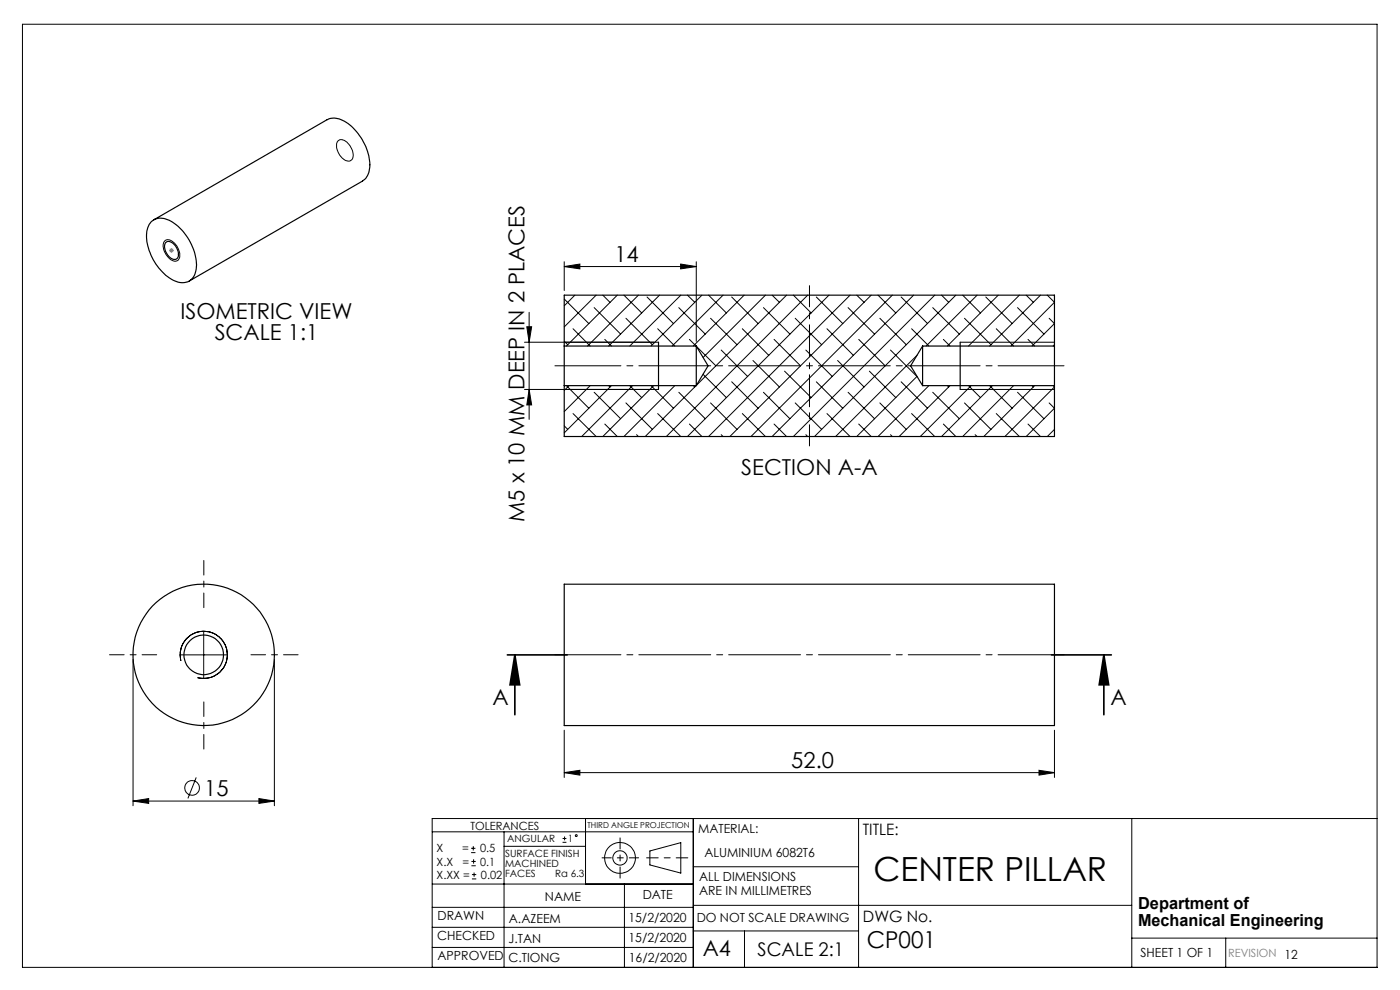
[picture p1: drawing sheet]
<svg xmlns="http://www.w3.org/2000/svg" width="297mm" height="210mm" viewBox="0 0 297 210" stroke-linecap="round" stroke-linejoin="round" font-family="sans-serif">
<g fill="none" stroke="#000" stroke-width=".21">
<path d="M4.8 5.1h287.3v200.1h-287.3zM71.7 29.9a1.74 1.74 0 0 1 2.4 .9 2.71 2.71 0 0 1 .5 3.1 1.74 1.74 0 0 1-2.4-.9 2.71 2.71 0 0 1-.5-3.1zM35 51.1a1.58 1.58 0 0 1 2.2 .7 2.62 2.62 0 0 1 .5 3.4 2.09 2.09 0 0 1-2.5-1.3 2.38 2.38 0 0 1-.2-2.8zM119.7 56.5l3.3-.5v1zM119.7 55.5v6.1M119.7 56.5h28M144.4 56l3.3 .5-3.3 .5zM147.7 55.5v16.9M111.3 72.6h28.4M111.8 69.3h1l-.5 3.3zM112.3 66.2v22.8M119.7 72.4l.7 .7"/>
<path d="M119.7 63.4l5.2 5.2M121.6 69.7l3.6 3.7M122 62.6l-2.3 2.3M126 65.3l5.7 5.6M126.5 62.6l-6.8 6.7M127.9 62.6l1.5 1.5M128.3 72l1.4 1.4M131 62.6l-10.8 10.8M132.4 62.6l3.7 3.8M132.8 67.5l5.6 5.6M135.4 62.6l-10.8 10.8M137.3 63l5.6 5.6"/>
<path d="M139.5 69.7l3.7 3.7M139.9 62.6l-10.8 10.8M144 65.3l5.6 5.6M144.4 62.6l-10.8 10.8M145.8 62.6l1.6 1.5M146.3 72l1.4 1.4M147.8 73.5l4.1 4.1M148.9 62.6l-10.8 10.8M149.2 79.4l4.9 4.9M150.3 62.6l3.8 3.8M150.7 67.5l5.7 5.6M153 74.3l5.6 5.6"/>
<path d="M153.4 62.6l-10.8 10.8M155.2 63l5.6 5.6M157.5 69.7l5.6 5.7M157.9 62.6l-10.8 10.8M159.7 76.5l5.6 5.6M162 65.3l5.6 5.6M162.4 62.6l-13.2 13.2M163.8 62.6l1.5 1.5M164.2 72l5.6 5.6M166.4 78.7l5.7 5.6M166.9 62.6l-19.1 19.1M168.3 62.6l3.8 3.8"/>
<path d="M168.7 67.5l5.6 5.6M171 74.3l5.6 5.6M171.3 62.6l-29.9 30M173.2 63l5.6 5.6M175.4 69.7l5.6 5.7M175.9 62.6l-30.1 30M177.7 76.5l5.6 5.6M179.9 65.3l5.6 5.6M180.3 62.6l-30 30M181.8 62.6l1.5 1.5M182.2 72l5.6 5.6M184.4 78.7l5.6 5.6"/>
<path d="M184.8 62.6l-30 30M186.3 62.6l3.7 3.8M186.7 67.5l5.6 5.6M188.9 74.3l5.6 5.6-12.7 12.7M189.3 62.6l-30 30M191.2 63l5.6 5.6M193.4 69.7l3.7 3.7M193.8 62.6l-30 30M194.6 75.3l-17.3 17.3M197.9 65.3l5.6 5.6M198.3 62.6l-30 30M199.7 62.6l1.6 1.5"/>
<path d="M200.1 72l1.4 1.4M202.8 62.6l-30 30M203.7 72.6h20M204.2 62.6l3.8 3.8M204.6 67.5l5.6 5.6M207.3 62.6l-10.8 10.8M209.1 63l5.6 5.6M211.3 69.7l3.7 3.7M211.8 62.6l-10.8 10.8M215.9 65.3l5.6 5.6M216.3 62.6l-10.8 10.8M217.7 62.6l1.5 1.5"/>
<path d="M218.1 72l1.4 1.4M220.7 62.6l-10.8 10.8M222.2 62.6l1.5 1.5-9.2 9.3M222.6 67.5l1.1 1.1-4.8 4.8M223.7 73.1l-.3 .3M111.3 82.6h28.4M112.3 82.6l.5 3.3h-1zM119.7 90.3l.7 .8M120.2 81.8l4.7 4.8M120.7 81.8l-1 1M121.6 87.7l4.9 4.9M125.2 81.8l-5.5 5.5"/>
<path d="M126 83.2l5.7 5.6M128.3 89.9l2.7 2.7M129.1 81.8l.3 .3M129.7 81.8l-10 10M132.8 85.5l5.6 5.6M133.6 81.8l2.5 2.5M134.2 81.8l-10.8 10.8M135 92.2l.4 .4M138.1 81.8l4.8 4.8M138.7 81.8l-10.8 10.8M139.5 87.7l4.9 4.9M143.2 81.8l-10.8 10.8"/>
<path d="M144 83.2l5.6 5.6M146.3 89.9l2.6 2.7M147.1 81.8l.3 .3M147.7 81.8l-10.8 10.8M150.7 85.5l5.7 5.6M153 92.2l.4 .4M155.2 81l5.6 5.6M157.5 87.7l4.9 4.9M162 83.2l5.6 5.6M164.2 89.9l2.7 2.7M168.7 85.5l5.6 5.6M171 92.2l.3 .4"/>
<path d="M173.2 81l5.6 5.6M175.4 87.7l4.9 4.9M179.9 83.2l5.6 5.6M182.2 89.9l2.6 2.7M186.7 85.5l5.6 5.6M188.9 92.2l.4 .4M191.2 81l5.6 5.6M193.4 87.7l4.9 4.9M197.1 81.8l-10.8 10.8M197.9 83.2l5.6 5.6M200.1 89.9l2.7 2.7M201 81.8l.3 .3"/>
<path d="M201.5 81.8l-10.8 10.8M203.7 82.6h20M204.6 85.5l5.6 5.6M205.5 81.8l2.5 2.5M206 81.8l-10.8 10.8M206.9 92.2l.4 .4M209.9 81.8l4.8 4.8M210.5 81.8l-10.8 10.8M211.3 87.7l5 4.9M215 81.8l-10.8 10.8M215.9 83.2l5.6 5.6M218.1 89.9l2.6 2.7"/>
<path d="M218.9 81.8l.3 .3M219.5 81.8l-10.8 10.8M222.6 85.5l1.1 1.1-6 6M223.4 81.8l.3 .3-10.5 10.5M223.7 91.1l-1.5 1.5M28.2 139.9v31M38.2 138.9h10M43.2 133.9v10M58.2 139.9v31M38.4 140.2a5 5 0 0 1 4.4-6.3 5 5 0 0 1 5.4 5.5 5 5 0 0 1-6.3 4.3M119.7 154.9v10M223.7 154.9v10"/>
<path d="M28.2 169.9l3.3-.5v1zM28.2 169.9h30M41.6 164.9l-1.7 4.5M54.9 169.4l3.3 .5-3.3 .5zM91.7 176.5h55.4M99.9 179.9h1M100.4 179.5v.9M106.9 176.5v28.7M106.9 179.5h17.3M119.3 178.7h.9M119.3 177.9h.9M119.7 163.9l3.3-.5v1z"/>
<path d="M119.7 163.9h104M119.8 177.4v.9M124.2 173.6v13.9M147.1 173.6v31.6M182.1 173.6v31.6M220.4 163.4l3.3 .5-3.3 .5zM240.1 173.6v31.6M292.1 173.6h-200.4v31.6M91.7 196.7h55.4M91.7 192.5h55.4M91.7 187.5h55.4M99.9 180.9h1"/>
<path d="M100 183.6h.9M100 182.7h.9M100.1 186.4h.9M100.1 185.5h.9M100.5 182.3v.9M100.6 185.1v.9M132.5 187.5v17.7M137.9 180.5l6.5-1.8v6.5l-6.5-1.7zM147.1 183.9h35M147.1 197.5h35M147.1 192h93M157.9 197.5v7.7"/>
<path d="M240.1 199h52M260 199v6.2M91.7 201h55.4"/>
<circle cx="40.7" cy="167.1" r="1.55"/>
<circle cx="122.2" cy="177.3" r=".2"/>
<circle cx="131.5" cy="182" r="1.52"/>
<circle cx="131.5" cy="182" r="3.3"/>
</g>
<path d="M145.9 182h-8.7" fill="none" stroke="#000" stroke-width=".21" stroke-dasharray="15.2 1.3 1.3 1.3" stroke-dashoffset="12.8"/>
<path d="M171.7 81.8v-8.4M131.5 177.7v8.6" fill="none" stroke="#000" stroke-width=".21" stroke-dasharray="15.2 1.3 1.3 1.3" stroke-dashoffset="12.9"/>
<path d="M127.7 182h7.8" fill="none" stroke="#000" stroke-width=".21" stroke-dasharray="15.2 1.3 1.3 1.3" stroke-dashoffset="13.3"/>
<path d="M107.6 138.9h12.7M109.2 138.9l1 6.4h-2zM109.2 138.9v12.7M223.1 138.9h12.7M234.2 138.9l1 6.4h-2zM234.2 138.9v12.7" fill="none" stroke="#000" stroke-width=".35"/>
<path d="M35.9 53.1h1M36 52.8l.7 .7M36.4 52.6v1M36.7 52.8l-.7 .7" fill="none" stroke="#808080" stroke-width=".21"/>
<path d="M117.7 77.6h108M117.7 138.9h108" fill="none" stroke="#000" stroke-width=".21" stroke-dasharray="15.2 1.3 1.3 1.3" stroke-dashoffset="1.2"/>
<path d="M171.7 73.4v-12.8M171.7 94.6v-12.8" fill="none" stroke="#000" stroke-width=".21" stroke-dasharray="15.2 1.3 1.3 1.3" stroke-dashoffset="10.7"/>
<path d="M33.2 138.9h-10M43.2 128.9v-10M53.2 138.9h10M43.2 148.9v10" fill="none" stroke="#000" stroke-width=".21" stroke-dasharray="15.2 1.3 1.3 1.3" stroke-dashoffset="12.1"/>
<g fill="none" stroke="#000" stroke-width=".25">
<path d="M32 47.1a3.6 3.6 0 0 1 4.7 .1 11.2 11.2 0 0 1 4.9 10.2 2.94 2.94 0 0 1-4.6 2.2 11.2 11.2 0 0 1-5.8-10.6l.4-1.4zM32.6 46.6l36.8-21.2a4.5 4.5 0 0 1 4.8 1.1 11 11 0 0 1 4.1 9.7 3.3 3.3 0 0 1-1.4 2.2l-36.8 21.2M35.1 51.5a1.47 1.47 0 0 1 2.2 .7 2.25 2.25 0 0 1 .2 2.7 1.81 1.81 0 0 1-2.3-1.4 2.26 2.26 0 0 1-.1-2zM119.7 73.4v8.4M119.7 73.4h28M119.7 73.4v-10.8h104v10.8M139.7 72.6v10M147.7 73.4v8.4M147.7 73.4l2.5 4.2-2.5 4.2M195.7 73.4v8.4M195.7 73.4h28M195.7 73.4l-2.5 4.2 2.5 4.2"/>
<path d="M203.7 72.6v10M223.7 73.4v8.4M119.7 81.8v10.8h104v-10.8M119.7 81.8h28M195.7 81.8h28M119.7 123.9h104v30h-104z"/>
<circle cx="43.2" cy="138.9" r="4.2"/>
<circle cx="43.2" cy="138.9" r="15"/>
</g>
<g fill="#000">
<path d="M144.4 56l3.3 .5-3.3 .5zM119.7 56.5l3.3-.5v1z"/>
<path d="M112.3 82.6l.5 3.3h-1zM111.8 69.3h1l-.5 3.3z"/>
<path d="M234.2 138.9l1 6.4h-2zM109.2 138.9l1 6.4h-2z"/>
<path d="M28.2 169.9l3.3-.5v1zM54.9 169.4l3.3 .5-3.3 .5z"/>
<path d="M119.7 163.9l3.3-.5v1zM220.4 163.4l3.3 .5-3.3 .5z"/>
</g>
<text font-size="7.1" x="185.3" y="186.9">CENTER PILLAR</text>
<text font-size="4.9" x="183.9" y="201">CP001</text>
<g font-size="4.7">
<text x="130.4" y="55.5">14</text>
<text x="38.3" y="67.7">ISOMETRIC VIEW</text>
<text x="45.5" y="72.2">SCALE 1:1</text>
<text x="157.3" y="100.9">SECTION A-A</text>
<text x="111.3" y="110.7" transform="rotate(-90 111.3 110.7)">M5 x 10 MM DEEP IN 2 PLACES</text>
<text x="104.5" y="149.5">A</text>
<text x="235.6" y="149.5">A</text>
<text x="167.9" y="162.9">52.0</text>
<text x="43.3" y="168.8">15</text>
<text x="149.1" y="202.9">A4</text>
</g>
<text font-size="4" x="160.7" y="202.8">SCALE 2:1</text>
<g font-size="3.5">
<text x="241.4" y="192.8">Department of</text>
<text x="241.4" y="196.3">Mechanical Engineering</text>
</g>
<g font-size="3.3">
<text x="183" y="177.2">TITLE:</text>
<text x="183.1" y="195.7">DWG No.</text>
</g>
<g font-size="2.7">
<text x="148.1" y="176.7">MATERIAL:</text>
<text x="149.4" y="181.8">ALUMINIUM 6082T6</text>
<text x="115.6" y="191">NAME</text>
<text x="136.3" y="190.8">DATE</text>
<text x="148.3" y="186.8">ALL DIMENSIONS</text>
<text x="148.3" y="189.8">ARE IN MILLIMETRES</text>
<text x="92.8" y="195.2">DRAWN</text>
<text x="107.9" y="195.7">A.AZEEM</text>
<text x="133.3" y="195.6">15/2/2020</text>
<text x="147.8" y="195.7">DO NOT SCALE DRAWING</text>
<text x="92.8" y="199.3">CHECKED</text>
<text x="92.8" y="203.6">APPROVED</text>
<text x="107.9" y="199.9">J.TAN</text>
<text x="133.3" y="199.8">15/2/2020</text>
<text x="242" y="203">SHEET 1 OF 1</text>
<text x="107.9" y="204.1">C.TIONG</text>
<text x="133.4" y="204">16/2/2020</text>
</g>
<g font-size="2.4">
<text x="99.8" y="176">TOLERANCES</text>
<text x="92.6" y="180.8">X</text>
<text x="92.6" y="183.6">X.X</text>
<text x="98" y="180.8">=</text>
<text x="98.1" y="183.6">=</text>
<text x="101.8" y="180.8">0.5</text>
<text x="101.9" y="183.6">0.1</text>
<text x="92.6" y="186.4">X.XX =</text>
<text x="102" y="186.4">0.02</text>
</g>
<text font-size="2.4" fill="#808080" x="260.6" y="203">REVISION 12</text>
<g font-size="2.1">
<text x="107.6" y="178.6">ANGULAR</text>
<text x="120.5" y="178.6">1</text>
<text x="107.2" y="181.8">SURFACE FINISH</text>
<text x="107.2" y="183.9">MACHINED</text>
<text x="107.2" y="186">FACES</text>
<text x="117.8" y="186">Ra 6.3</text>
</g>
<text font-size="1.7" x="124.6" y="175.7">THIRD ANGLE PROJECTION</text>
</svg>
